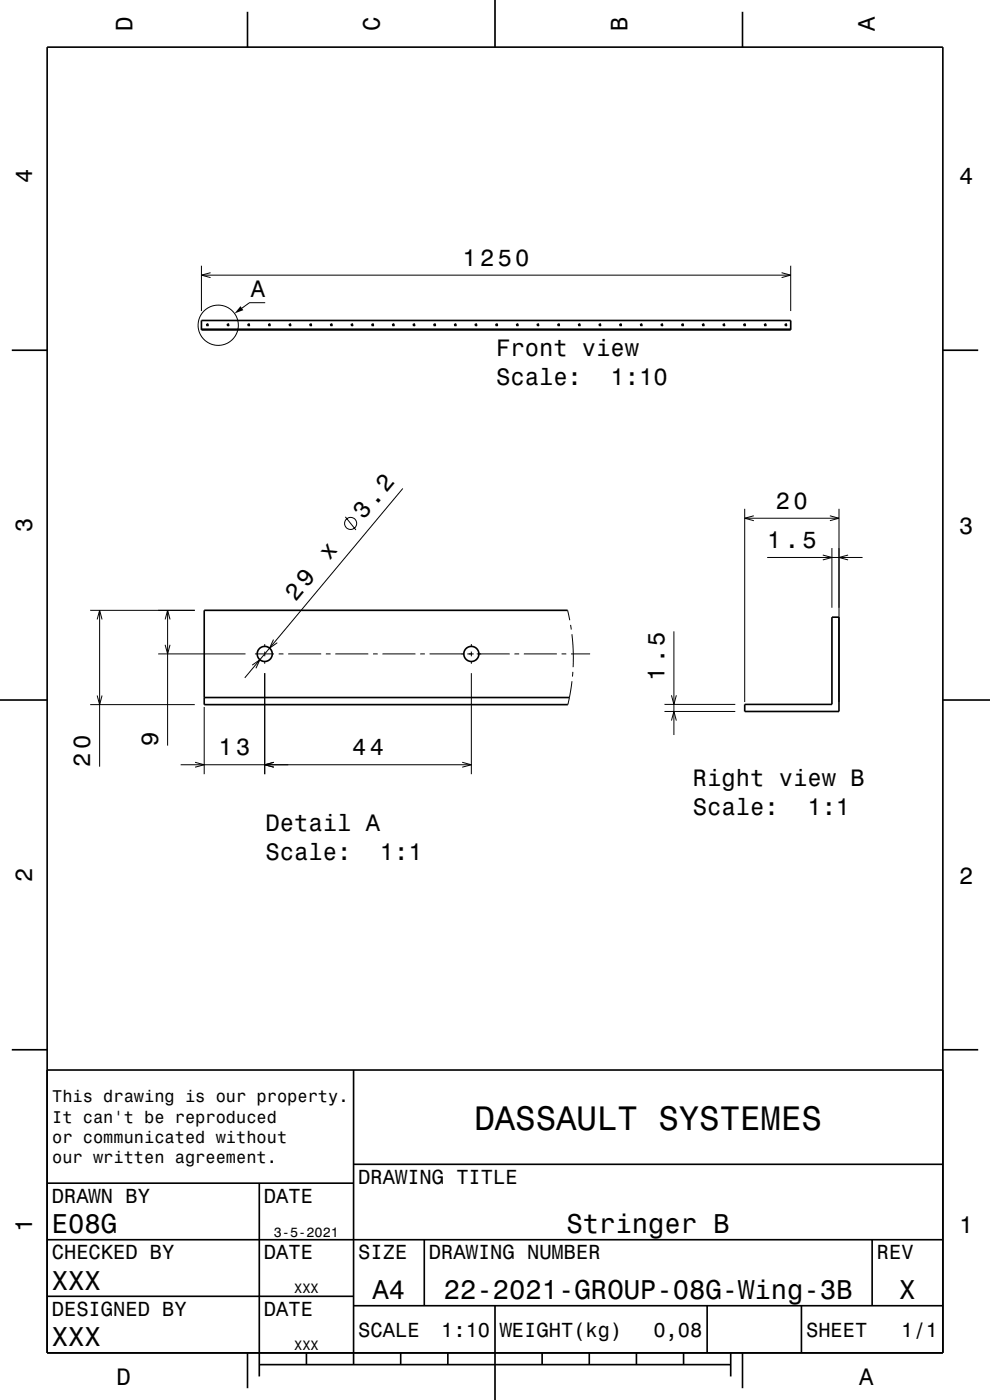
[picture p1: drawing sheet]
<svg xmlns="http://www.w3.org/2000/svg" width="210mm" height="297mm" viewBox="0 0 210 297" stroke-linecap="round" stroke-linejoin="round" font-family="sans-serif">
<g fill="none" stroke="#000" stroke-width=".21">
<path d="M42.7 56.4v9.6M42.7 58.4h125M44.7 57.9l-2 .5 2 .5M165.8 57.9l1.9 .5-1.9 .5M167.7 56.4v9.6M43.8 68.9h.4M44 68.7v.4M48.2 68.9h.4M48.4 68.7v.4M52.6 68.9h.4M52.8 68.7v.4M56.3 64.2h-3.4l-1.6 1.2"/>
<path d="M57 68.9h.4M57.2 68.7v.4M61.3 68.9h.5M61.5 68.7v.4M65.7 68.9h.4M65.9 68.7v.4M70.1 68.9h.4M70.3 68.7v.4M74.5 68.9h.4M74.7 68.7v.4M78.9 68.9h.4M79.1 68.7v.4"/>
<path d="M83.2 68.9h.5M83.5 68.7v.4M87.6 68.9h.4M87.8 68.7v.4M92 68.9h.4M92.2 68.7v.4M96.4 68.9h.4M96.6 68.7v.4M100.8 68.9h.4M101 68.7v.4M105.2 68.9h.4M105.4 68.7v.4"/>
<path d="M109.5 68.9h.5M109.8 68.7v.4M113.9 68.9h.4M114.1 68.7v.4M118.3 68.9h.4M118.5 68.7v.4M122.7 68.9h.4M122.9 68.7v.4M127.1 68.9h.4M127.3 68.7v.4M131.5 68.9h.4M131.7 68.7v.4"/>
<path d="M135.8 68.9h.5M136 68.7v.4M140.2 68.9h.4M140.4 68.7v.4M144.6 68.9h.4M144.8 68.7v.4M149 68.9h.4M149.2 68.7v.4M153.4 68.9h.4M153.6 68.7v.4M157.8 68.9h.4M158 68.7v.4"/>
<path d="M162.1 68.9h.5M162.3 68.7v.4M166.5 68.9h.4M166.7 68.7v.4M73.3 109.7l2.2 2.7M85.4 103.6l-33.5 40.2M158 107.9v41M158 109.9h20M159.9 109.4l-1.9 .5 1.9 .6M162.7 118.3h20.3M174.5 117.8l2 .5-2 .5M176 109.4l2 .5-2 .6"/>
<path d="M176.5 116.3v12.6M178 107.9v41M179.9 117.8l-1.9 .5 1.9 .5M19.1 129.5h22.2M20.6 131.4l.5-1.9 .5 1.9M21.1 129.5v33.1M33.6 138.7h18.5M35 136.8l.6 1.9 .5-1.9M35 131.4l.6-1.9 .5 1.9M35.6 129.5v28.7M54.1 138.7h4M56.2 136.6v.6"/>
<path d="M56.2 138.2v1M58 135.7l-.8 1.8 1.6-1.2M59.1 138.7h1M61.1 138.7h7M69.1 138.7h1M71.1 138.7h7M79.1 138.7h1M81.1 138.7h7M89.1 138.7h1M91.1 138.7h7.4M99.1 138.7h1.4M100 136.6v.6"/>
<path d="M100 138.2v1M101.1 138.7h7M109.1 138.7h1M111.1 138.7h7M119.1 138.7h1M120.4 129.5l.5 2.1M121 132.6l.2 1M121.1 138.7h4.1M121.3 134.5l.3 3.5v3.5M142.9 133.9v22M19.1 149.5h22.2M20.6 147.5l.5 2 .5-2"/>
<path d="M43.3 150v14.2M53.5 141.1l1.6-1.1-.8 1.8M56.2 140.2v.6M56.2 142.8v21.4M100 140.2v.6M100 142.8v21.4M121.3 144.5l-.8 5M121.5 142.5l-.1 1M140.9 150.9h15.1M140.9 149.4h15.1M142.4 147.5l.5 1.9 .6-1.9M142.4 152.9l.5-2 .6 2"/>
<path d="M38.3 162.2h61.7M41.4 161.7l1.9 .5-1.9 .6M58.1 161.7l-1.9 .5 1.9 .6M98.1 161.7l1.9 .5-1.9 .6"/>
<circle cx="46.3" cy="69" r="4.3"/>
<circle cx="74.4" cy="111" r="1.28"/>
</g>
<g fill="none" stroke="#000" stroke-width=".35">
<path d="M10 10h190v277h-190zM52.5 2.5v7.5M105 0v10M157.5 2.5v7.5M2.5 74.3h7.5M42.7 68h125v2h-125zM42.7 69.8h125M43.9 68.8h.2v.2h-.2zM48.3 68.8h.1l.1 .2h-.2zM52.6 68.8h.2l.1 .2h-.2zM57 68.8h.2v.2h-.1zM61.4 68.8h.2v.2h-.2z"/>
<path d="M65.8 68.8h.2v.2h-.2zM70.2 68.8h.1l.1 .2h-.2zM74.5 68.8h.2l.1 .2h-.2zM78.9 68.8h.2l.1 .2h-.2zM83.3 68.8h.2v.2h-.1zM87.7 68.8h.2v.2h-.2zM92.1 68.8h.2v.2h-.2zM96.5 68.8h.1l.1 .2h-.2zM100.8 68.8h.2l.1 .2h-.2zM105.2 68.8h.2l.1 .2h-.2zM109.6 68.8h.2v.2h-.2zM114 68.8h.2v.2h-.2z"/>
<path d="M118.4 68.8h.2v.2h-.2zM122.8 68.8h.1l.1 .2h-.2zM127.1 68.8h.2l.1 .2h-.2zM131.5 68.8h.2l.1 .2h-.2zM135.9 68.8h.2v.2h-.2zM140.3 68.8h.2v.2h-.2zM144.7 68.8h.2v.2h-.2zM149.1 68.8h.1l.1 .2h-.2zM153.4 68.8h.2l.1 .2h-.2zM157.8 68.8h.2l.1 .2h-.2zM162.2 68.8h.2v.2h-.2zM166.6 68.8h.2v.2h-.2z"/>
<path d="M200 74.3h7.5M120.4 129.5h-77.1v20h77.2M176.5 130.9h1.5v20h-20v-1.5h18.5zM0 148.5h10M43.3 148h77.5M200 148.5h10M2.5 222.7h7.5M10 227h190M75 227v62.5M200 222.7h7.5M10 251h65M55 251v41"/>
<path d="M75 247h125M10 275h65M10 263h190M75 277h125M90 263v14M105 277v20M150 277v10M170 277v10M185 263v14M52.5 287v7.5M55 289.5h100M65 287v2.5"/>
<path d="M85 287v2.5M95 287v2.5M115 287v2.5M125 287v2.5M135 287v2.5M145 287v2.5M155 287v5M157.5 287v7.5"/>
<circle cx="56.2" cy="138.7" r="1.6"/>
<circle cx="100" cy="138.7" r="1.6"/>
</g>
<path d="M51 65l.6 .8-1.8 .7z" fill-rule="evenodd" fill="#000"/>
<text font-size="7.2" x="100.6" y="239.6">DASSAULT SYSTEMES</text>
<g font-size="5.8">
<text x="11" y="261.6">E08G</text>
<text x="120.2" y="261.6">Stringer B</text>
<text x="11" y="273.6">XXX</text>
<text x="79" y="275.6">A4</text>
<text x="94.1" y="275.6">22-2021-GROUP-08G-Wing-3B</text>
<text x="190.8" y="275.6">X</text>
<text x="11" y="285.6">XXX</text>
</g>
<g font-size="5.1">
<text x="77.2" y="110.4" transform="rotate(-50 77.2 110.4)">3.2</text>
<text x="69.9" y="119.1" transform="rotate(-50 69.9 119.1)">x</text>
<text x="62.7" y="127.7" transform="rotate(-50 62.7 127.7)">29</text>
</g>
<g font-size="5">
<text x="28.1" y="6.5" transform="rotate(-90 28.1 6.5)">D</text>
<text x="80.6" y="6.5" transform="rotate(-90 80.6 6.5)">C</text>
<text x="133.1" y="6.5" transform="rotate(-90 133.1 6.5)">B</text>
<text x="185.6" y="6.5" transform="rotate(-90 185.6 6.5)">A</text>
<text x="6.8" y="38.7" transform="rotate(-90 6.8 38.7)">4</text>
<text x="203.5" y="39">4</text>
<text x="98.1" y="56.4">1250</text>
<text x="53.2" y="63">A</text>
<text x="105.2" y="75.5">Front view</text>
<text x="105.2" y="81.6">Scale:</text>
<text x="129.5" y="81.6">1:10</text>
<text x="164.6" y="107.9">20</text>
<text x="6.8" y="112.9" transform="rotate(-90 6.8 112.9)">3</text>
<text x="203.5" y="113.2">3</text>
<text x="162.7" y="116.3">1.5</text>
<text x="140.9" y="144.4" transform="rotate(-90 140.9 144.4)">1.5</text>
<text x="33.6" y="158.2" transform="rotate(-90 33.6 158.2)">9</text>
<text x="46.4" y="160.2">13</text>
<text x="74.7" y="160.2">44</text>
<text x="19.1" y="162.6" transform="rotate(-90 19.1 162.6)">20</text>
<text x="147" y="166.8">Right view B</text>
<text x="147" y="172.8">Scale:</text>
<text x="171.3" y="172.8">1:1</text>
<text x="56.3" y="176.3">Detail A</text>
<text x="56.3" y="182.4">Scale:</text>
<text x="80.6" y="182.4">1:1</text>
<text x="6.8" y="187.1" transform="rotate(-90 6.8 187.1)">2</text>
<text x="203.5" y="187.4">2</text>
<text x="6.8" y="261.3" transform="rotate(-90 6.8 261.3)">1</text>
<text x="203.5" y="261.6">1</text>
<text x="24.7" y="293.8">D</text>
<text x="182.2" y="293.8">A</text>
</g>
<g font-size="4.3">
<text x="76" y="251.2">DRAWING TITLE</text>
<text x="11" y="255.2">DRAWN BY</text>
<text x="56" y="255.2">DATE</text>
<text x="11" y="267.2">CHECKED BY</text>
<text x="56" y="267.2">DATE</text>
<text x="76" y="267.2">SIZE</text>
<text x="91" y="267.2">DRAWING NUMBER</text>
<text x="186" y="267.2">REV</text>
<text x="11" y="279.2">DESIGNED BY</text>
<text x="56" y="279.2">DATE</text>
<text x="76" y="283.6">SCALE</text>
<text x="93.6" y="283.6">1:10</text>
<text x="106" y="283.6">WEIGHT(kg)</text>
<text x="138.6" y="283.6">0,08</text>
<text x="171" y="283.6">SHEET</text>
<text x="191.2" y="283.6">1/1</text>
</g>
<g font-size="3.6">
<text x="11.1" y="233.8">This drawing is our property.</text>
<text x="11.1" y="238.1">It can't be reproduced</text>
<text x="11.1" y="242.5">or communicated without</text>
<text x="11.1" y="246.8">our written agreement.</text>
</g>
<g font-size="2.9">
<text x="58.1" y="262.3">3-5-2021</text>
<text x="62.4" y="274.3">XXX</text>
<text x="62.4" y="286.3">XXX</text>
</g>
</svg>
